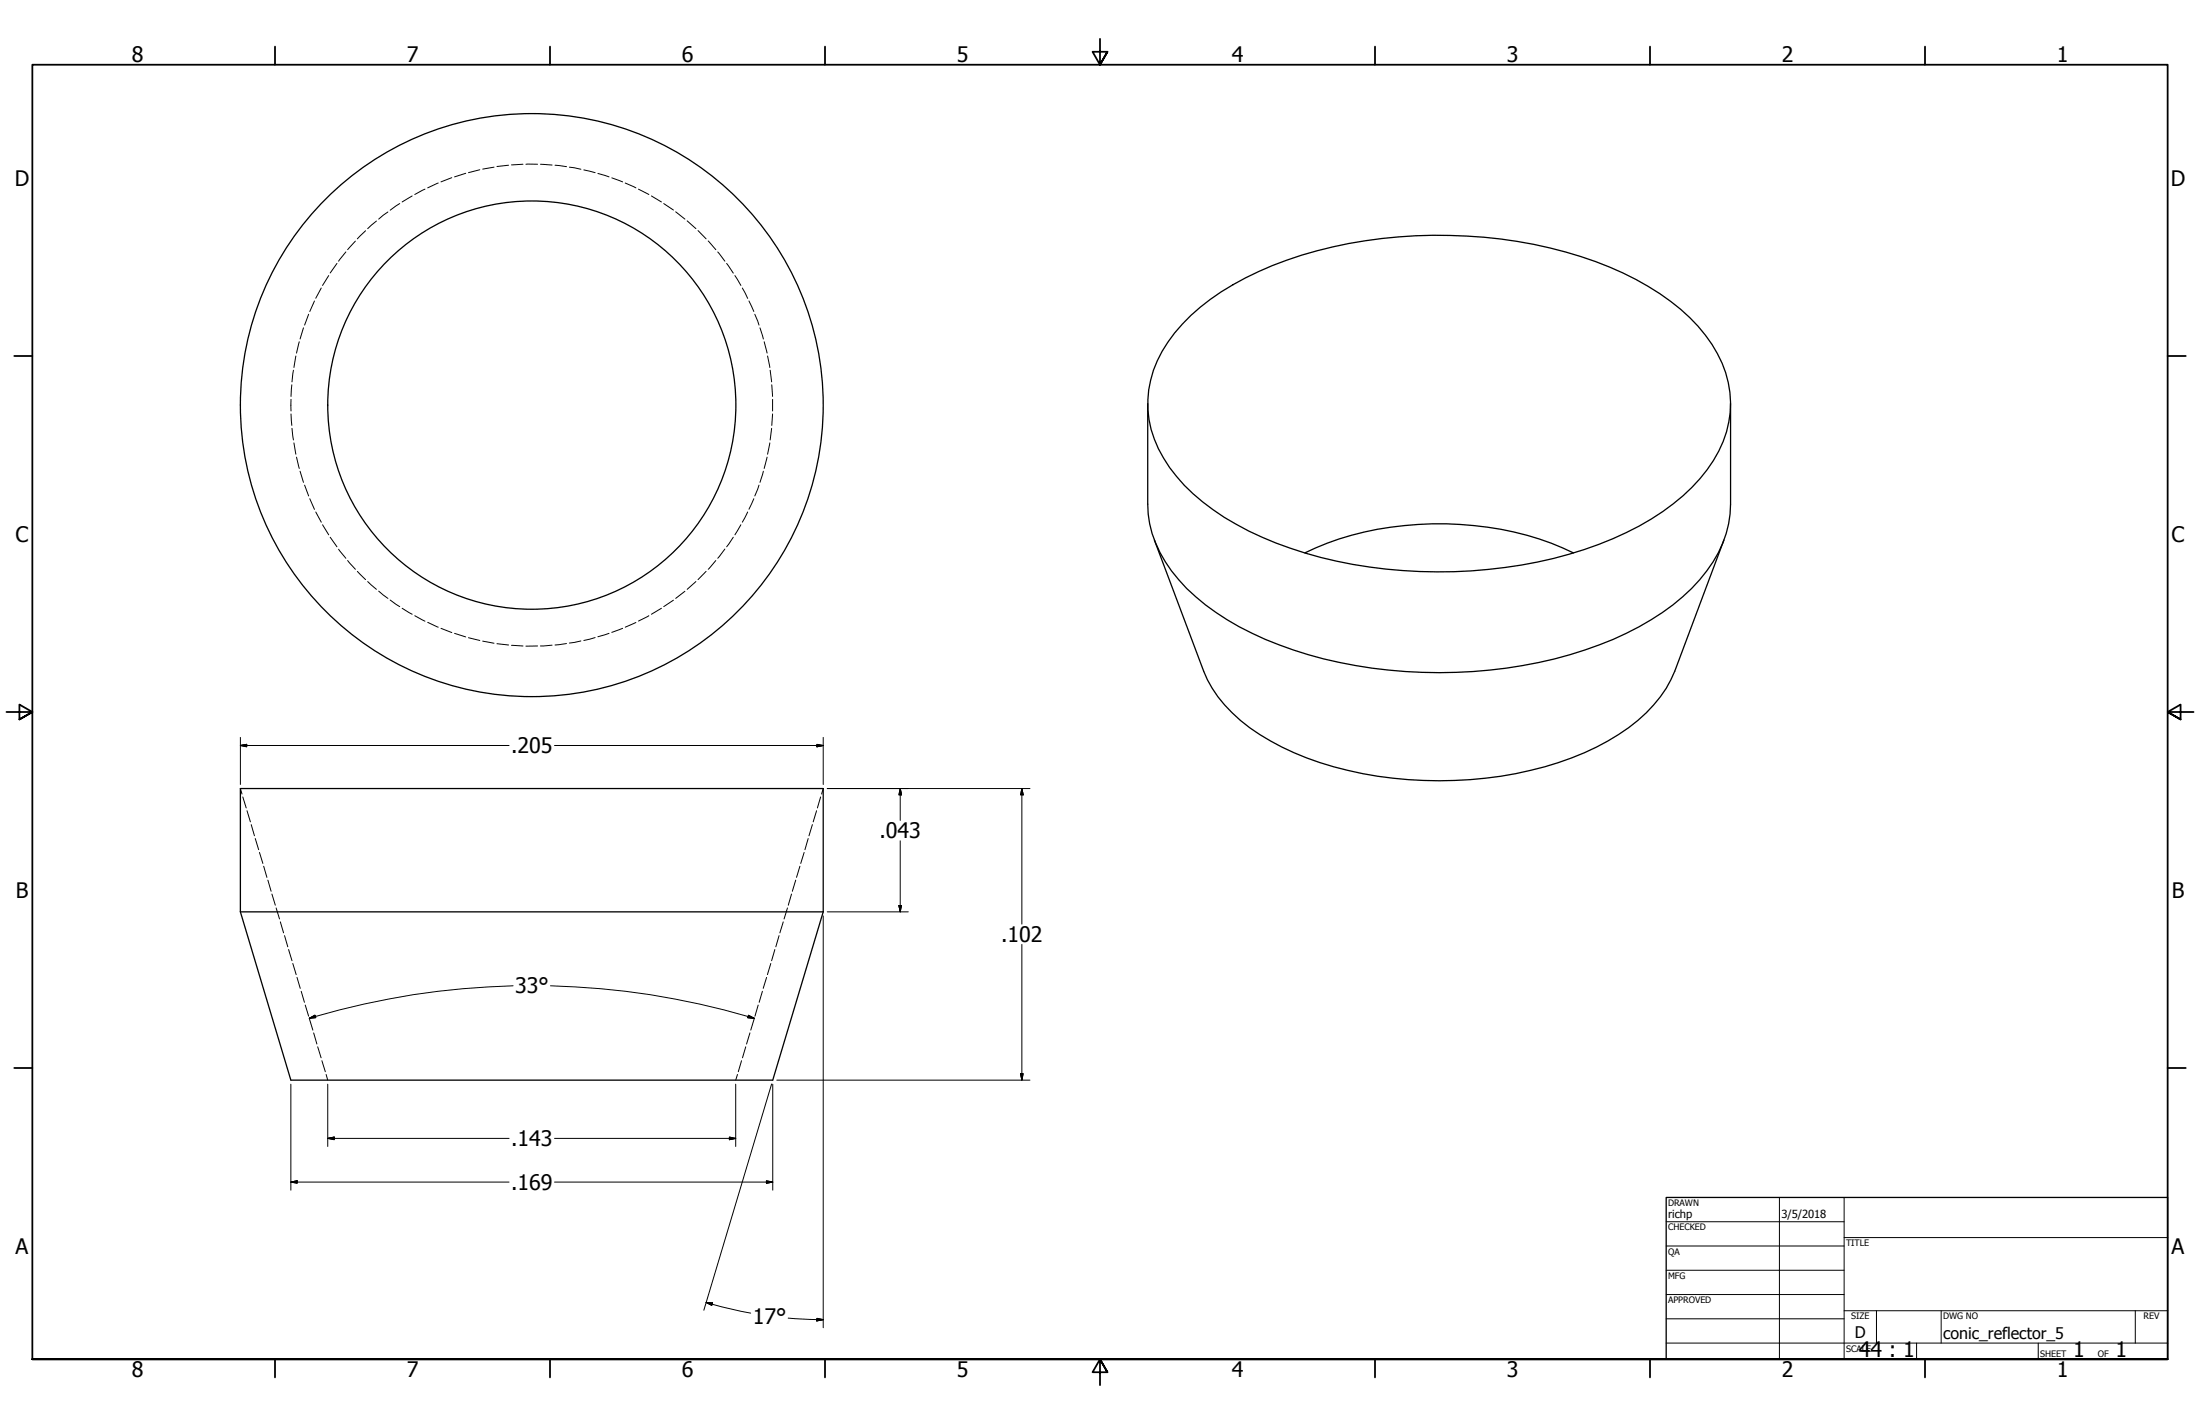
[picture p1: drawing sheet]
<svg xmlns="http://www.w3.org/2000/svg" width="864mm" height="559mm" viewBox="0 0 864 559" stroke-linecap="round" stroke-linejoin="round" font-family="sans-serif">
<!-- layer: Visible (ANSI) -->
<g fill="none" stroke="#000" stroke-width=".51">
<path d="M467.4 123.8a117 117 0 0 1 49.6-25.4 189.8 189.8 0 0 1 109.2 4.2 106.5 106.5 0 0 1 37.1 22.1 48.4 48.4 0 0 1 16 33.2 44.5 44.5 0 0 1-12 29.9 92.9 92.9 0 0 1-34.1 23.6 184.5 184.5 0 0 1-95.7 11.1 148.9 148.9 0 0 1-56.9-19.5 67.8 67.8 0 0 1-25.9-26.9 40.4 40.4 0 0 1 3.8-41.9l2.6-3.5zM450.5 158.4v39.5a45.4 45.4 0 0 0 12.2 29.6 96 96 0 0 0 39.4 25.5 186.4 186.4 0 0 0 125.7 0 99.6 99.6 0 0 0 39.4-25.5 44.9 44.9 0 0 0 12.1-29.6v-39.5M453.1 211.9l19.4 51.5a53.5 53.5 0 0 0 22 24.8 125 125 0 0 0 58.3 17.7 146.4 146.4 0 0 0 73.9-12.7 66 66 0 0 0 27.3-23.1l3.4-6.7 19.3-51.5M512.2 217a123.1 123.1 0 0 1 66.3-10.8 111.7 111.7 0 0 1 39.2 10.8M94.4 357.8v-48.4h228.8v48.4M94.4 357.8h228.8M94.4 357.8l19.8 66.1h189.1l19.9-66.1"/>
<circle cx="208.8" cy="159" r="80.1"/>
<circle cx="208.8" cy="159" r="114.4"/>
</g>
<!-- layer: Hidden (ANSI) -->
<g fill="none" stroke="#000" stroke-width=".39">
<path d="M156.9 79.9l-3.7 2.6M161.8 76.9l-3.9 2.3M166.8 74.2l-4 2.1M172 71.8l-4.1 1.9M177.4 69.7l-4.3 1.7M182.8 68l-4.4 1.4M188.3 66.6l-4.4 1.2M193.9 65.6l-4.4 .8M199.6 64.8l-4.5 .5M205.3 64.5l-4.5 .2M206.4 64.5h4.6M212.2 64.5l4.5 .3"/>
<path d="M217.9 64.8l4.5 .6M223.5 65.6l4.5 .8M229.2 66.7l4.4 1.1M234.7 68.1l4.4 1.3M240.2 69.8l4.2 1.6M245.4 71.8l4.2 1.9M250.6 74.2l4.1 2.1M255.7 76.9l4 2.3M260.5 79.9l3.9 2.5M135.8 98.9l-2.9 3.6M139.5 94.6l-3 3.4M143.5 90.6l-3.2 3.1"/>
<path d="M147.8 86.7l-3.5 3M152.3 83.2l-3.6 2.8M265.2 83.1l3.7 2.9M269.7 86.7l3.5 3M274 90.5l3.2 3.2M278 94.6l3 3.4M281.7 98.9l2.8 3.6M123.4 118.1l-1.8 4.1M126.1 113l-2.1 4M129 108.1l-2.4 3.9M132.3 103.4l-2.7 3.7M285.2 103.4l2.6 3.8"/>
<path d="M288.5 108.1l2.3 3.9M291.4 113l2.1 4.1M294 118.1l1.9 4.1M116.1 139.7l-.7 4.5M117.5 134.1l-1.1 4.5M119.1 128.7l-1.3 4.3M121.2 123.3l-1.6 4.3M296.3 123.3l1.6 4.3M298.3 128.7l1.4 4.3M300 134.1l1.1 4.5M301.3 139.7l.9 4.5M114.2 156.7v4.6"/>
<path d="M114.6 151l-.4 4.6M115.2 145.3l-.6 4.6M302.3 145.3l.6 4.6M303 151l.3 4.6M303.3 156.7v4.6M114.2 162.4l.4 4.5M114.6 168.1l.6 4.6M115.4 173.8l.7 4.4M116.4 179.4l1.1 4.4M301.1 179.4l-1.1 4.4M302.2 173.8l-.9 4.4M302.9 168.1l-.6 4.6"/>
<path d="M303.3 162.4l-.3 4.5M117.8 184.9l1.3 4.4M119.6 190.4l1.6 4.2M121.6 195.7l1.8 4.2M295.9 195.7l-1.9 4.1M297.9 190.4l-1.6 4.2M299.7 184.9l-1.4 4.4M124 200.9l2.1 4M126.6 205.9l2.4 4M129.6 210.8l2.7 3.8M132.9 215.5l2.9 3.6M136.5 220l3 3.4"/>
<path d="M281 220l-3 3.4M284.5 215.5l-2.8 3.6M287.8 210.8l-2.6 3.8M290.8 205.9l-2.3 4M293.5 200.9l-2.1 4M140.3 224.2l3.2 3.3M144.3 228.2l3.5 3.1M148.7 232l3.6 2.8M153.2 235.5l3.7 2.6M157.9 238.7l3.9 2.3M259.7 238.7l-4 2.3M264.4 235.5l-3.9 2.6"/>
<path d="M268.9 232l-3.7 2.8M273.2 228.2l-3.5 3.1M277.2 224.2l-3.2 3.3M162.8 241.6l4 2.2M167.9 244.2l4.1 1.9M173.1 246.6l4.3 1.6M178.4 248.5l4.4 1.4M183.9 250.3l4.4 1M189.5 251.6l4.4 .8M195.1 252.6l4.5 .5M200.8 253.2l4.5 .3M211 253.5l-4.6 .1"/>
<path d="M216.7 253.2l-4.5 .3M222.4 252.5l-4.5 .6M228 251.5l-4.5 .8M233.6 250.2l-4.4 1.1M239.1 248.5l-4.4 1.4M244.4 246.6l-4.2 1.6M249.6 244.3l-4.2 1.8M254.7 241.6l-4.1 2.1M94.4 309.4l.6 2.2M95.3 312.7l1.3 4.4M97 318.1l1.3 4.4M320.5 318.1l-1.3 4.4"/>
<path d="M322.1 312.7l-1.2 4.4M323.2 309.4l-.7 2.2M98.6 323.6l1.3 4.4M100.2 329.1l1.3 4.3M101.9 334.5l1.3 4.3M103.5 339.9l1.3 4.4M314 339.9l-1.3 4.4M315.7 334.5l-1.4 4.3M317.2 329.1l-1.2 4.3M318.9 323.6l-1.3 4.4M105.2 345.4l1.2 4.4M106.7 350.8l1.4 4.4"/>
<path d="M108.4 356.3l1.3 4.3M309.1 356.3l-1.3 4.3M310.7 350.8l-1.3 4.4M312.4 345.4l-1.4 4.4M110 361.8l1.3 4.3M111.7 367.2l1.3 4.3M113.3 372.6l1.3 4.4M114.9 378.1l1.4 4.4M302.6 378.1l-1.4 4.4M304.2 372.6l-1.3 4.4M305.8 367.2l-1.3 4.3M307.5 361.8l-1.4 4.3"/>
<path d="M116.6 383.5l1.3 4.4M118.2 389l1.3 4.3M119.8 394.4l1.4 4.4M121.5 399.9l1.3 4.3M296 399.9l-1.3 4.3M297.6 394.4l-1.2 4.4M299.3 389l-1.3 4.3M300.9 383.5l-1.3 4.4M123.1 405.3l1.3 4.4M124.7 410.8l1.3 4.3M126.4 416.2l1.3 4.4M291.1 416.2l-1.3 4.4"/>
<path d="M292.7 410.8l-1.2 4.3M294.4 405.3l-1.3 4.4M128 421.6l.7 2.3M289.5 421.6l-.7 2.3"/>
</g>
<!-- layer: Border (ANSI) -->
<g fill="none" stroke="#000" stroke-width=".7">
<path d="M107.9 18.3v7.1M215.9 18.3v7.1M323.8 18.3v7.1M431.8 15.2v10.2l-2.9-5.1h5.8l-2.9 5.1 2.9-5.1M539.8 18.3v7.1M647.7 18.3v7.1M755.6 18.3v7.1M5.6 139.7h7.1M850.9 139.7h7.1M2.5 279.4h10.2l-5.1-2.9v5.8l5.1-2.9-5.1 2.9M861.1 279.4h-10.2l5.1-2.9v5.8l-5.1-2.9 5.1 2.9M5.6 419.1h7.1"/>
<path d="M850.9 419.1h7.1M12.7 533.4v-508h838.2v508h-838.2h838.2M107.9 533.4v7.1M215.9 533.4v7.1M323.8 533.4v7.1M434.7 538.5l-2.9-5.1 2.9 5.1h-5.8l2.9-5.1v10.2M539.8 533.4v7.1M647.7 533.4v7.1M755.6 533.4v7.1"/>
</g>
<!-- layer: Title (ANSI) -->
<g fill="none" stroke="#000" stroke-width=".39">
<path d="M654 479.4h69.9M698.5 469.9v63.5M723.9 469.9v63.5M654 488.9h69.9M654 498.5h69.9M723.9 485.6h127M654 508h69.9M654 517.5h69.9M723.9 514.3h127M736.6 514.3v12.7M762 514.3v12.7M838.2 514.3v12.7"/>
<path d="M654 527h196.9M752.3 527v6.4M800.1 527v6.4"/>
</g>
<path d="M654 469.9h196.9v63.5h-196.9z" fill="none" stroke="#000" stroke-width=".51"/>
<!-- layer: Dimension (ANSI) -->
<g fill="none" stroke="#000" stroke-width=".39">
<path d="M94.4 292.5l2.4-.4v1zM94.4 292.5h105.4M94.4 289.4v18.4M217.7 292.5h105.5M320.7 292.1l2.5 .4-2.5 .6zM323.2 289.4v18.4M324.7 309.4h79.6M353.4 309.4l.5 2.5h-1zM353.4 309.4v12.5M401.1 309.4l.5 2.5h-1zM401.1 309.4v53.2M353.4 329.9v27.9"/>
<path d="M323.2 359.4v161.6M324.7 357.8h31.9M352.9 355.3h1l-.5 2.5zM401.1 370.6v53.3M121.4 399.6l2.2-1.2 .4 1zM201.4 386.8a301.3 301.3 0 0 0-80 12.8M216.1 386.8a302.4 302.4 0 0 1 80 12.8M293.8 398.4l2.3 1.2-2.5-.2zM114.2 425.4v41.6M128.7 425.4v24.5M288.8 425.4v24.5M302.9 425.4l-26.6 88.8"/>
<path d="M303.3 425.4v41.6M304.9 423.9h99.4M400.6 421.3h1l-.5 2.6zM128.7 446.7l2.5-.5v1zM128.7 446.7h71.1M217.7 446.7h71.1M286.3 446.2l2.5 .5-2.5 .5zM114.2 463.9l2.4-.5v.9zM114.2 463.9h85.6M217.7 463.9h85.6M300.9 463.4l2.4 .5-2.4 .4zM277.2 511.1l2.5 .2-.3 1z"/>
<path d="M277.2 511.1l2.4 .7M279.5 511.8l15.2 3.5M309.4 517.3l11.2 .5M320.7 517.3l2.5 .5-2.6 .6zM320.7 517.8h2.5"/>
</g>
<g fill="#000" stroke="#000" stroke-width=".39">
<path d="M94.4 292.5l2.4-.4zM94.4 292.5l2.4-.4v1zM320.7 293.1l2.5-.6zM320.7 292.1l2.5 .4-2.5 .6zM353.4 309.4l.5 2.5zM353.4 309.4l.5 2.5h-1zM401.1 309.4l.5 2.5zM401.1 309.4l.5 2.5h-1zM352.9 355.3l.5 2.5zM352.9 355.3h1l-.5 2.5zM121.4 399.6l2.2-1.2zM121.4 399.6l2.2-1.2 .4 1z"/>
<path d="M293.6 399.4l2.5 .2zM293.8 398.4l2.3 1.2-2.5-.2zM400.6 421.3l.5 2.6zM400.6 421.3h1l-.5 2.6zM128.7 446.7l2.5-.5zM128.7 446.7l2.5-.5v1zM286.3 447.2l2.5-.5zM286.3 446.2l2.5 .5-2.5 .5zM114.2 463.9l2.4-.5zM114.2 463.9l2.4-.5v.9zM300.9 464.3l2.4-.4zM300.9 463.4l2.4 .5-2.4 .4z"/>
<path d="M277.2 511.1l2.5 .2zM277.2 511.1l2.5 .2-.3 1zM320.6 518.4l2.6-.6zM320.7 517.3l2.5 .5-2.6 .6z"/>
</g>
<g font-size="8.4">
<text x="51.7" y="24.4">8</text>
<text x="159.6" y="24.4">7</text>
<text x="267.6" y="24.4">6</text>
<text x="375.5" y="24.4">5</text>
<text x="483.5" y="24.4">4</text>
<text x="591.4" y="24.4">3</text>
<text x="699.4" y="24.4">2</text>
<text x="807.3" y="24.4">1</text>
<text x="5.8" y="72.9">D</text>
<text x="852.1" y="72.9">D</text>
<text x="6.1" y="212.6">C</text>
<text x="852.4" y="212.6">C</text>
<text x="200.6" y="295.6">.205</text>
<text x="345.2" y="329">.043</text>
<text x="6.2" y="352.3">B</text>
<text x="852.5" y="352.3">B</text>
<text x="393" y="369.7">.102</text>
<text x="202.2" y="389.8">33°</text>
<text x="200.6" y="449.8">.143</text>
<text x="200.6" y="466.9">.169</text>
<text x="6.1" y="492">A</text>
<text x="852.4" y="492">A</text>
<text x="295.5" y="519.6">17°</text>
<text x="729.7" y="532.6">44 : 1</text>
<text x="813.8" y="532.6">1</text>
<text x="830.5" y="532.6">1</text>
<text x="51.7" y="540.5">8</text>
<text x="159.6" y="540.5">7</text>
<text x="267.6" y="540.5">6</text>
<text x="375.5" y="540.5">5</text>
<text x="483.5" y="540.5">4</text>
<text x="591.4" y="540.5">3</text>
<text x="699.4" y="540.5">2</text>
<text x="807.3" y="540.5">1</text>
</g>
<g font-size="6.3">
<text x="728.1" y="524.9">D</text>
<text x="762.8" y="525.4">conic_reflector_5</text>
</g>
<g font-size="4.4">
<text x="654.8" y="477.8">richp</text>
<text x="699.3" y="478">3/5/2018</text>
</g>
<g font-size="3.5">
<text x="654.8" y="473.2">DRAWN</text>
<text x="654.8" y="482.8">CHECKED</text>
<text x="724.7" y="488.9">TITLE</text>
<text x="654.8" y="492.3">QA</text>
<text x="654.8" y="501.8">MFG</text>
<text x="654.8" y="511.4">APPROVED</text>
<text x="726.7" y="517.7">SIZE</text>
<text x="762.8" y="517.7">DWG NO</text>
<text x="841.4" y="517.7">REV</text>
<text x="724.7" y="530.4">SCALE</text>
<text x="800.9" y="532.6">SHEET</text>
<text x="823.5" y="532.6">OF</text>
</g>
</svg>
